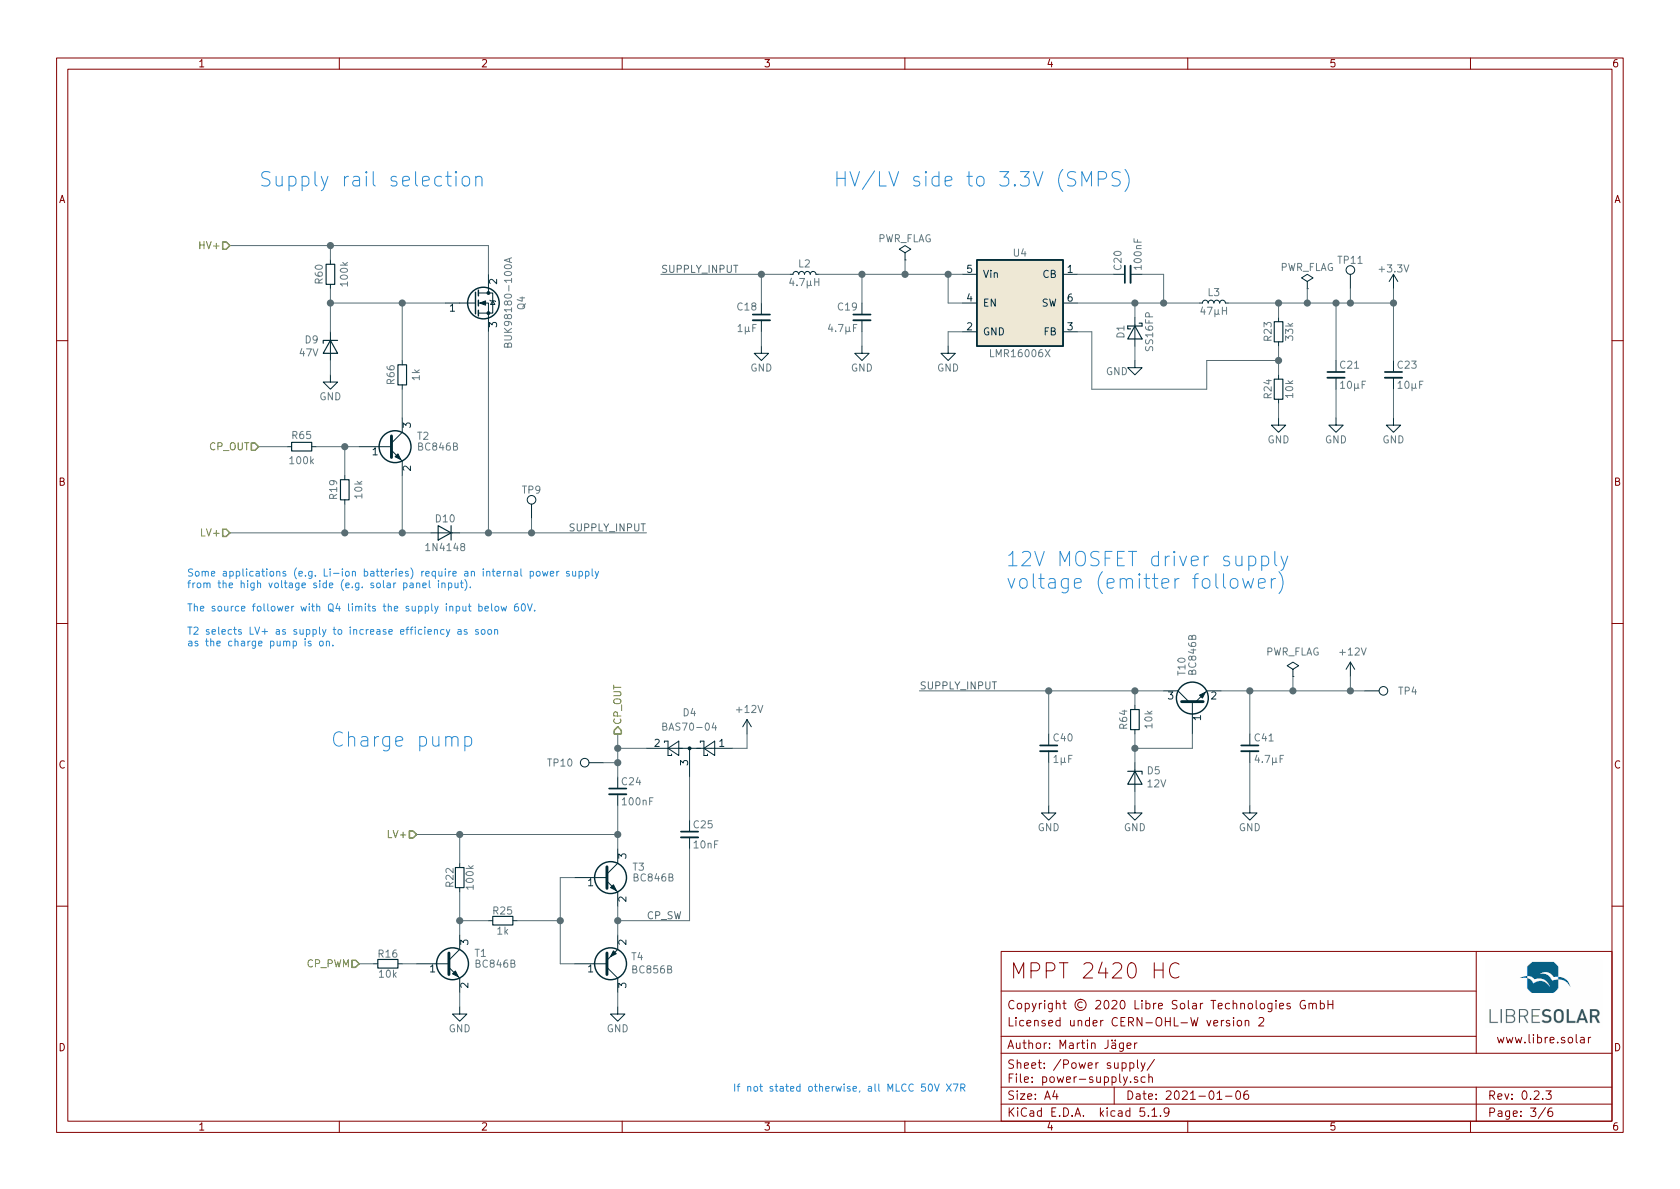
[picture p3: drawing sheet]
EESchema Schematic File Version 4
EELAYER 30 0
EELAYER END
$Descr A4 11693 8268
encoding utf-8
Sheet 3 6
Title "MPPT 2420 HC"
Date "2021-01-06"
Rev "0.2.3"
Comp "Copyright © 2020 Libre Solar Technologies GmbH"
Comment1 "Licensed under CERN-OHL-W version 2"
Comment2 "Author: Martin Jäger"
Comment3 ""
Comment4 ""
$EndDescr
$Comp
L power:GND #PWR064
U 1 1
P 9700 2900
F 0 "#PWR064" H 9700 2650 50  0001 C CNN
F 1 "GND" H 9700 2750 50  0000 C CNN
F 2 "" H 9700 2900 50  0000 C CNN
F 3 "" H 9700 2900 50  0000 C CNN
	1    9700 2900
	1    0    0    -1  
$EndComp
$Comp
L power:GND #PWR062
U 1 1
P 9300 2900
F 0 "#PWR062" H 9300 2650 50  0001 C CNN
F 1 "GND" H 9300 2750 50  0000 C CNN
F 2 "" H 9300 2900 50  0000 C CNN
F 3 "" H 9300 2900 50  0000 C CNN
	1    9300 2900
	1    0    0    -1  
$EndComp
$Comp
L power:GND #PWR061
U 1 1
P 8900 2900
F 0 "#PWR061" H 8900 2650 50  0001 C CNN
F 1 "GND" H 8900 2750 50  0000 C CNN
F 2 "" H 8900 2900 50  0000 C CNN
F 3 "" H 8900 2900 50  0000 C CNN
	1    8900 2900
	1    0    0    -1  
$EndComp
$Comp
L power:GND #PWR060
U 1 1
P 7900 2500
F 0 "#PWR060" H 7900 2250 50  0001 C CNN
F 1 "GND" H 7775 2425 50  0000 C CNN
F 2 "" H 7900 2500 50  0000 C CNN
F 3 "" H 7900 2500 50  0000 C CNN
	1    7900 2500
	1    0    0    -1  
$EndComp
$Comp
L power:GND #PWR059
U 1 1
P 6600 2400
F 0 "#PWR059" H 6600 2150 50  0001 C CNN
F 1 "GND" H 6600 2250 50  0000 C CNN
F 2 "" H 6600 2400 50  0000 C CNN
F 3 "" H 6600 2400 50  0000 C CNN
	1    6600 2400
	1    0    0    -1  
$EndComp
$Comp
L power:+3.3V #PWR063
U 1 1
P 9700 2000
F 0 "#PWR063" H 9700 1850 50  0001 C CNN
F 1 "+3.3V" H 9700 2140 50  0000 C CNN
F 2 "" H 9700 2000 50  0000 C CNN
F 3 "" H 9700 2000 50  0000 C CNN
	1    9700 2000
	1    0    0    -1  
$EndComp
$Comp
L Project:R R24
U 1 1
P 8900 2700
F 0 "R24" V 8825 2700 50  0000 C CNN
F 1 "10k" V 8975 2700 50  0000 C CNN
F 2 "LibreSolar:R_0603_1608" V 8725 2600 50  0001 C CNN
F 3 "" H 8900 2700 50  0000 C CNN
F 4 "any" H 3200 -300 50  0001 C CNN "Manufacturer"
F 5 "" H 3200 -300 50  0001 C CNN "PartNumber"
F 6 "1%" H 8900 2700 50  0001 C CNN "Remarks"
	1    8900 2700
	1    0    0    -1  
$EndComp
$Comp
L Project:C C23
U 1 1
P 9700 2600
F 0 "C23" H 9720 2670 50  0000 L CNN
F 1 "10µF" H 9720 2530 50  0000 L CNN
F 2 "LibreSolar:C_0805_2012" H 9700 2600 50  0001 C CNN
F 3 "" H 9700 2600 50  0000 C CNN
F 4 "Murata" H 3200 -250 50  0001 C CNN "Manufacturer"
F 5 "GRM21BR61E106KA73L" H 3200 -250 50  0001 C CNN "PartNumber"
F 6 "25V, X5R" H 9800 2450 50  0001 C CNN "Remarks"
	1    9700 2600
	1    0    0    -1  
$EndComp
$Comp
L Project:C C21
U 1 1
P 9300 2600
F 0 "C21" H 9320 2670 50  0000 L CNN
F 1 "10µF" H 9320 2530 50  0000 L CNN
F 2 "LibreSolar:C_0805_2012" H 9300 2600 50  0001 C CNN
F 3 "" H 9300 2600 50  0000 C CNN
F 4 "Murata" H 3200 -250 50  0001 C CNN "Manufacturer"
F 5 "GRM21BR61E106KA73L" H 3200 -250 50  0001 C CNN "PartNumber"
F 6 "25V, X5R" H 9400 2450 50  0001 C CNN "Remarks"
	1    9300 2600
	1    0    0    -1  
$EndComp
$Comp
L Project:R R23
U 1 1
P 8900 2300
F 0 "R23" V 8825 2300 50  0000 C CNN
F 1 "33k" V 8975 2300 50  0000 C CNN
F 2 "LibreSolar:R_0603_1608" V 8725 2200 50  0001 C CNN
F 3 "" H 8900 2300 50  0000 C CNN
F 4 "any" H 3200 -300 50  0001 C CNN "Manufacturer"
F 5 "" H 3200 -300 50  0001 C CNN "PartNumber"
F 6 "1%" H 8900 2300 50  0001 C CNN "Remarks"
	1    8900 2300
	1    0    0    -1  
$EndComp
$Comp
L Project:D_Schottky D1
U 1 1
P 7900 2300
F 0 "D1" H 7900 2400 50  0000 C CNN
F 1 "SS16FP" H 7900 2200 50  0000 C CNN
F 2 "Diode_SMD:D_PowerDI-123" V 7900 2300 50  0001 C CNN
F 3 "" V 7900 2300 50  0000 C CNN
F 4 "Diodes Inc." H 3200 -300 50  0001 C CNN "Manufacturer"
F 5 "SS16FP" H 3200 -300 50  0001 C CNN "PartNumber"
F 6 "" H 1800 -500 60  0001 C CNN "Alternative"
F 7 "Alternative: DFLS160-7" H 7900 2300 50  0001 C CNN "Remarks"
	1    7900 2300
	0    -1   1    0   
$EndComp
$Comp
L Project:C C20
U 1 1
P 7850 1900
F 0 "C20" H 7870 1970 50  0000 L CNN
F 1 "100nF" H 7870 1830 50  0000 L CNN
F 2 "LibreSolar:C_0603_1608" H 7850 1900 50  0001 C CNN
F 3 "" H 7850 1900 50  0000 C CNN
F 4 "any" H 3200 -300 50  0001 C CNN "Manufacturer"
F 5 "" H 3200 -300 50  0001 C CNN "PartNumber"
	1    7850 1900
	0    -1   -1   0   
$EndComp
$Comp
L Device:L_Small L3
U 1 1
P 8450 2100
F 0 "L3" V 8520 2100 50  0000 C CNN
F 1 "47µH" V 8390 2100 50  0000 C CNN
F 2 "LibreSolar:Bourns_SRN6045TA" V 8450 2100 50  0001 C CNN
F 3 "" V 8450 2100 50  0000 C CNN
F 4 "Tayo Yuden" H 8450 2100 60  0001 C CNN "Manufacturer"
F 5 "NR6045T470M" H 8450 2100 60  0001 C CNN "PartNumber"
F 6 "" H 8450 2100 60  0001 C CNN "Alternative"
F 7 "Alternative: Bourns SRR6045TA-470Y" H 8450 2100 50  0001 C CNN "Remarks"
	1    8450 2100
	0    -1   -1   0   
$EndComp
$Comp
L Project:LMR16006 U4
U 1 1
P 7100 2100
F 0 "U4" H 7100 2450 50  0000 C CNN
F 1 "LMR16006X" H 7100 1750 50  0000 C CNN
F 2 "LibreSolar:SOT-23-6" H 7100 1650 50  0001 C CNN
F 3 "" H 6700 2500 50  0000 C CNN
F 4 "Texas Instruments" H 3200 -250 50  0001 C CNN "Manufacturer"
F 5 "LMR16006XDDCR" H 3200 -250 50  0001 C CNN "PartNumber"
F 6 "" H 7100 2100 60  0001 C CNN "Alternative"
	1    7100 2100
	1    0    0    -1  
$EndComp
$Comp
L power:PWR_FLAG #FLG02
U 1 1
P 9100 2000
F 0 "#FLG02" H 9100 2075 50  0001 C CNN
F 1 "PWR_FLAG" H 9100 2150 50  0000 C CNN
F 2 "" H 9100 2000 50  0001 C CNN
F 3 "" H 9100 2000 50  0001 C CNN
	1    9100 2000
	1    0    0    -1  
$EndComp
$Comp
L power:PWR_FLAG #FLG01
U 1 1
P 6300 1800
F 0 "#FLG01" H 6300 1875 50  0001 C CNN
F 1 "PWR_FLAG" H 6300 1950 50  0000 C CNN
F 2 "" H 6300 1800 50  0001 C CNN
F 3 "" H 6300 1800 50  0001 C CNN
	1    6300 1800
	1    0    0    -1  
$EndComp
Wire Wire Line
	8550 2100 8900 2100
Wire Wire Line
	8900 2100 8900 2200
Wire Wire Line
	9300 2100 9300 2500
Wire Wire Line
	7900 2400 7900 2500
Wire Wire Line
	6600 2300 6600 2400
Wire Wire Line
	8900 2900 8900 2800
Wire Wire Line
	9300 2700 9300 2900
Wire Wire Line
	9700 2700 9700 2900
Wire Wire Line
	8900 2400 8900 2500
Wire Wire Line
	7500 2300 7600 2300
Wire Wire Line
	7600 2300 7600 2700
Wire Wire Line
	7500 1900 7750 1900
Wire Wire Line
	7500 2100 7900 2100
Wire Wire Line
	7900 2200 7900 2100
Wire Wire Line
	7950 1900 8100 1900
Wire Wire Line
	8100 1900 8100 2100
Wire Wire Line
	9700 2000 9700 2100
Wire Wire Line
	6600 2300 6700 2300
Wire Wire Line
	9100 2000 9100 2100
Wire Wire Line
	6300 1800 6300 1900
Connection ~ 8900 2100
Connection ~ 8900 2500
Connection ~ 7900 2100
Connection ~ 8100 2100
Connection ~ 9300 2100
Connection ~ 6300 1900
Text Notes 5800 1300 0    100  ~ 0
HV/LV side to 3.3V (SMPS)
Wire Wire Line
	7600 2700 8400 2700
Wire Wire Line
	8400 2700 8400 2500
Wire Wire Line
	8400 2500 8900 2500
Text Notes 5100 7600 0    50   ~ 0
If not stated otherwise, all MLCC 50V X7R
Wire Wire Line
	8900 2100 9100 2100
Wire Wire Line
	8900 2500 8900 2600
Wire Wire Line
	7900 2100 8100 2100
Wire Wire Line
	8100 2100 8350 2100
Wire Wire Line
	9700 2100 9700 2500
Wire Wire Line
	6300 1900 6600 1900
Wire Wire Line
	6600 2100 6700 2100
Wire Wire Line
	6600 2100 6600 1900
Connection ~ 6600 1900
$Comp
L Project:R R?
U 1 1
P 7900 5000
AR Path="/5DA0ED35/5DA192E6" Ref="R?"  Part="1" 
AR Path="/58C18D5C/5DA192E6" Ref="R64"  Part="1" 
F 0 "R64" V 7975 5000 50  0000 C CNN
F 1 "10k" V 7800 5000 50  0000 C CNN
F 2 "LibreSolar:R_0603_1608" H 7900 5000 50  0001 C CNN
F 3 "" H 7900 5000 50  0001 C CNN
F 4 "any" H 7900 5000 50  0001 C CNN "Manufacturer"
F 5 "1%" H 7900 5000 50  0001 C CNN "Remarks"
	1    7900 5000
	-1   0    0    1   
$EndComp
$Comp
L power:GND #PWR?
U 1 1
P 7900 5600
AR Path="/5DA0ED35/5DA192EC" Ref="#PWR?"  Part="1" 
AR Path="/58C18D5C/5DA192EC" Ref="#PWR090"  Part="1" 
F 0 "#PWR090" H 7900 5350 50  0001 C CNN
F 1 "GND" H 7900 5450 50  0000 C CNN
F 2 "" H 7900 5600 50  0000 C CNN
F 3 "" H 7900 5600 50  0000 C CNN
	1    7900 5600
	1    0    0    -1  
$EndComp
$Comp
L Project:C C?
U 1 1
P 8700 5200
AR Path="/5DA0ED35/5DA192F5" Ref="C?"  Part="1" 
AR Path="/58C18D5C/5DA192F5" Ref="C41"  Part="1" 
F 0 "C41" H 8725 5275 50  0000 L CNN
F 1 "4.7µF" H 8725 5125 50  0000 L CNN
F 2 "LibreSolar:C_0603_1608" H 8700 5000 50  0001 C CNN
F 3 "" H 8725 5275 50  0000 C CNN
F 4 "Wurth Electronics" H 700 2450 50  0001 C CNN "Manufacturer"
F 5 "885012107018" H 700 2450 50  0001 C CNN "PartNumber"
F 6 "25V, X5R" H 2900 -100 60  0001 C CNN "Remarks"
	1    8700 5200
	1    0    0    -1  
$EndComp
$Comp
L power:GND #PWR?
U 1 1
P 8700 5600
AR Path="/5DA0ED35/5DA192FB" Ref="#PWR?"  Part="1" 
AR Path="/58C18D5C/5DA192FB" Ref="#PWR091"  Part="1" 
F 0 "#PWR091" H 8700 5350 50  0001 C CNN
F 1 "GND" H 8700 5450 50  0000 C CNN
F 2 "" H 8700 5600 50  0000 C CNN
F 3 "" H 8700 5600 50  0000 C CNN
	1    8700 5600
	1    0    0    -1  
$EndComp
Wire Wire Line
	8700 5300 8700 5600
$Comp
L Connector:TestPoint TP?
U 1 1
P 9500 4800
AR Path="/5DA0ED35/5DA19303" Ref="TP?"  Part="1" 
AR Path="/58C18D5C/5DA19303" Ref="TP4"  Part="1" 
F 0 "TP4" V 9500 5100 50  0000 C CNN
F 1 "1.5mm" H 9653 4811 50  0001 L CNN
F 2 "TestPoint:TestPoint_Pad_D1.5mm" H 9700 4800 50  0001 C CNN
F 3 "~" H 9700 4800 50  0001 C CNN
F 4 "+info" H 6700 2200 50  0001 C CNN "Config"
	1    9500 4800
	0    1    1    0   
$EndComp
Text Notes 7000 4100 0    100  ~ 0
12V MOSFET driver supply\nvoltage (emitter follower)
$Comp
L Project:D_Zener D?
U 1 1
P 7900 5400
AR Path="/5DA0ED35/5DA1930D" Ref="D?"  Part="1" 
AR Path="/58C18D5C/5DA1930D" Ref="D5"  Part="1" 
F 0 "D5" V 7854 5479 50  0000 L CNN
F 1 "12V" V 7945 5479 50  0000 L CNN
F 2 "Diode_SMD:D_SOT-23_ANK" V 7991 5479 50  0001 L CNN
F 3 "" H 7900 5400 50  0000 C CNN
F 4 "ON Semiconductor" H 5300 -600 50  0001 C CNN "Manufacturer"
F 5 "SZBZX84C12LT3G" H 5300 -600 50  0001 C CNN "PartNumber"
F 6 "Alternative: Diodes Inc. BZX84C12-7-F" H 5300 -600 50  0001 C CNN "Remarks"
	1    7900 5400
	0    1    1    0   
$EndComp
$Comp
L Transistor_BJT:BC846 T?
U 1 1
P 8300 4900
AR Path="/58A68DC9/5DA19315" Ref="T?"  Part="1" 
AR Path="/58C18D5C/5DA19315" Ref="T10"  Part="1" 
AR Path="/5DA0ED35/5DA19315" Ref="T?"  Part="1" 
F 0 "T10" H 8500 4975 50  0000 L CNN
F 1 "BC846B" H 8500 4900 50  0000 L CNN
F 2 "LibreSolar:SOT-23" H 8500 4825 50  0001 L CIN
F 3 "" H 8300 4900 50  0001 L CNN
F 4 "ON Semiconductor" H 5550 -500 50  0001 C CNN "Manufacturer"
F 5 "BC846BLT1G" H 5550 -500 50  0001 C CNN "PartNumber"
	1    8300 4900
	0    -1   -1   0   
$EndComp
Wire Wire Line
	7900 5500 7900 5600
$Comp
L Project:C C?
U 1 1
P 7300 5200
AR Path="/5DA0ED35/5DA1931F" Ref="C?"  Part="1" 
AR Path="/58C18D5C/5DA1931F" Ref="C40"  Part="1" 
F 0 "C40" H 7325 5275 50  0000 L CNN
F 1 "1µF" H 7325 5125 50  0000 L CNN
F 2 "LibreSolar:C_0603_1608" H 7300 5000 50  0001 C CNN
F 3 "" H 7325 5275 50  0000 C CNN
F 4 "Yageo" H 5200 -600 50  0001 C CNN "Manufacturer"
F 5 "CC0805KKX7R9BB105" H 5200 -600 50  0001 C CNN "PartNumber"
F 6 "50V, X7R" H 5200 -600 50  0001 C CNN "Remarks"
	1    7300 5200
	1    0    0    -1  
$EndComp
Wire Wire Line
	8100 4800 7900 4800
Wire Wire Line
	7900 4800 7900 4900
Wire Wire Line
	8300 5100 8300 5200
Wire Wire Line
	8300 5200 7900 5200
Wire Wire Line
	7900 5200 7900 5100
Wire Wire Line
	7900 5200 7900 5300
Connection ~ 7900 5200
Wire Wire Line
	8500 4800 8700 4800
Wire Wire Line
	7900 4800 7300 4800
Wire Wire Line
	7300 4800 7300 5100
Connection ~ 7900 4800
$Comp
L power:GND #PWR?
U 1 1
P 7300 5600
AR Path="/5DA0ED35/5DA19330" Ref="#PWR?"  Part="1" 
AR Path="/58C18D5C/5DA19330" Ref="#PWR087"  Part="1" 
F 0 "#PWR087" H 7300 5350 50  0001 C CNN
F 1 "GND" H 7300 5450 50  0000 C CNN
F 2 "" H 7300 5600 50  0000 C CNN
F 3 "" H 7300 5600 50  0000 C CNN
	1    7300 5600
	1    0    0    -1  
$EndComp
Wire Wire Line
	7300 5300 7300 5600
Wire Wire Line
	8700 4800 8700 5100
Wire Wire Line
	9400 4700 9400 4800
Connection ~ 8700 4800
Wire Wire Line
	9500 4800 9400 4800
Connection ~ 9400 4800
$Comp
L power:+12V #PWR?
U 1 1
P 9400 4700
AR Path="/5DA0ED35/5DA1933F" Ref="#PWR?"  Part="1" 
AR Path="/58C18D5C/5DA1933F" Ref="#PWR092"  Part="1" 
F 0 "#PWR092" H 9400 4550 50  0001 C CNN
F 1 "+12V" H 9415 4873 50  0000 C CNN
F 2 "" H 9400 4700 50  0001 C CNN
F 3 "" H 9400 4700 50  0001 C CNN
	1    9400 4700
	1    0    0    -1  
$EndComp
Wire Wire Line
	8700 4800 9000 4800
Wire Wire Line
	7300 4800 6400 4800
Connection ~ 7300 4800
$Comp
L power:PWR_FLAG #FLG0101
U 1 1
P 9000 4700
F 0 "#FLG0101" H 9000 4775 50  0001 C CNN
F 1 "PWR_FLAG" H 9000 4873 50  0000 C CNN
F 2 "" H 9000 4700 50  0001 C CNN
F 3 "~" H 9000 4700 50  0001 C CNN
	1    9000 4700
	1    0    0    -1  
$EndComp
Wire Wire Line
	9000 4700 9000 4800
Connection ~ 9000 4800
Wire Wire Line
	9000 4800 9400 4800
$Comp
L Transistor_BJT:BC846 T?
U 1 1
P 2700 3100
AR Path="/58A68DC9/5E07D738" Ref="T?"  Part="1" 
AR Path="/58C18D5C/5E07D738" Ref="T2"  Part="1" 
AR Path="/5DA0ED35/5E07D738" Ref="T?"  Part="1" 
F 0 "T2" H 2900 3175 50  0000 L CNN
F 1 "BC846B" H 2900 3100 50  0000 L CNN
F 2 "LibreSolar:SOT-23" H 2900 3025 50  0001 L CIN
F 3 "" H 2700 3100 50  0001 L CNN
F 4 "ON Semiconductor" H -50 -2300 50  0001 C CNN "Manufacturer"
F 5 "BC846BLT1G" H -50 -2300 50  0001 C CNN "PartNumber"
F 6 "+hv_supply" H 2700 3100 50  0001 C CNN "Config"
	1    2700 3100
	1    0    0    -1  
$EndComp
$Comp
L Project:D_Zener D?
U 1 1
P 2300 2400
AR Path="/5DA0ED35/5E07EA4C" Ref="D?"  Part="1" 
AR Path="/58C18D5C/5E07EA4C" Ref="D9"  Part="1" 
F 0 "D9" V 2254 2479 50  0000 L CNN
F 1 "47V" V 2345 2479 50  0000 L CNN
F 2 "Diode_SMD:D_SOT-23_ANK" V 2391 2479 50  0001 L CNN
F 3 "" H 2300 2400 50  0000 C CNN
F 4 "ON Semiconductor" H -300 -3600 50  0001 C CNN "Manufacturer"
F 5 "SZBZX84C47LT1G" H -300 -3600 50  0001 C CNN "PartNumber"
F 6 "Alternative: Diodes Inc. BZX84C47-7-F" H -300 -3600 50  0001 C CNN "Remarks"
F 7 "+hv_supply" H 2300 2400 50  0001 C CNN "Config"
	1    2300 2400
	0    -1   1    0   
$EndComp
Text HLabel 1600 3700 0    50   Input ~ 0
LV+
$Comp
L Project:R R?
U 1 1
P 2800 2600
AR Path="/5DA0ED35/5E0849FF" Ref="R?"  Part="1" 
AR Path="/58C18D5C/5E0849FF" Ref="R66"  Part="1" 
F 0 "R66" V 2875 2600 50  0000 C CNN
F 1 "1k" V 2700 2600 50  0000 C CNN
F 2 "LibreSolar:R_0603_1608" H 2800 2600 50  0001 C CNN
F 3 "" H 2800 2600 50  0001 C CNN
F 4 "any" H 2800 2600 50  0001 C CNN "Manufacturer"
F 5 "1%" H 2800 2600 50  0001 C CNN "Remarks"
F 6 "+hv_supply" H 2800 2600 50  0001 C CNN "Config"
	1    2800 2600
	-1   0    0    1   
$EndComp
$Comp
L power:GND #PWR?
U 1 1
P 2300 2600
AR Path="/5DA0ED35/5E0852AC" Ref="#PWR?"  Part="1" 
AR Path="/58C18D5C/5E0852AC" Ref="#PWR018"  Part="1" 
F 0 "#PWR018" H 2300 2350 50  0001 C CNN
F 1 "GND" H 2300 2450 50  0000 C CNN
F 2 "" H 2300 2600 50  0000 C CNN
F 3 "" H 2300 2600 50  0000 C CNN
	1    2300 2600
	1    0    0    -1  
$EndComp
$Comp
L Project:R R?
U 1 1
P 2300 1900
AR Path="/5DA0ED35/5E0855A8" Ref="R?"  Part="1" 
AR Path="/58C18D5C/5E0855A8" Ref="R60"  Part="1" 
F 0 "R60" V 2375 1900 50  0000 C CNN
F 1 "100k" V 2200 1900 50  0000 C CNN
F 2 "LibreSolar:R_0603_1608" H 2300 1900 50  0001 C CNN
F 3 "" H 2300 1900 50  0001 C CNN
F 4 "any" H 2300 1900 50  0001 C CNN "Manufacturer"
F 5 "1%" H 2300 1900 50  0001 C CNN "Remarks"
F 6 "+hv_supply" H 2300 1900 50  0001 C CNN "Config"
	1    2300 1900
	-1   0    0    1   
$EndComp
Text HLabel 1600 1700 0    50   Input ~ 0
HV+
Wire Wire Line
	3200 3700 3400 3700
Wire Wire Line
	2300 2500 2300 2600
Text Notes 1300 4500 0    50   ~ 0
Some applications (e.g. Li-ion batteries) require an internal power supply\nfrom the high voltage side (e.g. solar panel input).\n\nThe source follower with Q4 limits the supply input below 60V.\n\nT2 selects LV+ as supply to increase efficiency as soon\nas the charge pump is on.
$Comp
L Project:D D?
U 1 1
P 3100 3700
AR Path="/58A68DC9/5DE0121F" Ref="D?"  Part="1" 
AR Path="/5DE0121F" Ref="D?"  Part="1" 
AR Path="/58C18D5C/5DE0121F" Ref="D10"  Part="1" 
F 0 "D10" H 3100 3800 50  0000 C CNN
F 1 "1N4148" H 3100 3600 50  0000 C CNN
F 2 "LibreSolar:D_SOD-123" V 3100 3700 50  0001 C CNN
F 3 "" V 3100 3700 50  0000 C CNN
F 4 "Diodes Inc." H -950 900 50  0001 C CNN "Manufacturer"
F 5 "1N4148W-7-F" H -950 900 50  0001 C CNN "PartNumber"
	1    3100 3700
	-1   0    0    -1  
$EndComp
Text Label 4500 3700 2    50   ~ 0
SUPPLY_INPUT
Wire Wire Line
	2300 2000 2300 2100
Connection ~ 2300 1700
Wire Wire Line
	2300 1800 2300 1700
Connection ~ 2300 2100
Wire Wire Line
	2300 2100 2300 2300
Wire Wire Line
	1600 1700 2300 1700
Wire Wire Line
	2300 2100 2800 2100
$Comp
L Project:R R?
U 1 1
P 3200 6100
AR Path="/58A68DC9/5F1B5C08" Ref="R?"  Part="1" 
AR Path="/5C45ED62/5F1B5C08" Ref="R?"  Part="1" 
AR Path="/5C5B9319/5F1B5C08" Ref="R?"  Part="1" 
AR Path="/5C5B93EE/5F1B5C08" Ref="R?"  Part="1" 
AR Path="/58C18D5C/5F1B5C08" Ref="R22"  Part="1" 
F 0 "R22" V 3130 6100 50  0000 C CNN
F 1 "100k" V 3270 6100 50  0000 C CNN
F 2 "LibreSolar:R_0603_1608" H 3200 6100 50  0001 C CNN
F 3 "" H 3200 6100 50  0000 C CNN
F 4 "any" H 750 450 50  0001 C CNN "Manufacturer"
F 5 "" H 750 450 50  0001 C CNN "PartNumber"
F 6 "1%" H 3200 6100 50  0001 C CNN "Remarks"
	1    3200 6100
	1    0    0    1   
$EndComp
$Comp
L Project:R R?
U 1 1
P 3500 6400
AR Path="/58A68DC9/5F1B5C11" Ref="R?"  Part="1" 
AR Path="/5C45ED62/5F1B5C11" Ref="R?"  Part="1" 
AR Path="/5C5B9319/5F1B5C11" Ref="R?"  Part="1" 
AR Path="/5C5B93EE/5F1B5C11" Ref="R?"  Part="1" 
AR Path="/58C18D5C/5F1B5C11" Ref="R25"  Part="1" 
F 0 "R25" V 3430 6400 50  0000 C CNN
F 1 "1k" V 3570 6400 50  0000 C CNN
F 2 "LibreSolar:R_0603_1608" H 3500 6400 50  0001 C CNN
F 3 "" H 3500 6400 50  0000 C CNN
F 4 "any" H 1475 1000 50  0001 C CNN "Manufacturer"
F 5 "" H 1475 1000 50  0001 C CNN "PartNumber"
F 6 "1%" H 3500 6400 50  0001 C CNN "Remarks"
	1    3500 6400
	0    -1   1    0   
$EndComp
$Comp
L Project:R R?
U 1 1
P 2700 6700
AR Path="/58A68DC9/5F1B5C1A" Ref="R?"  Part="1" 
AR Path="/5C45ED62/5F1B5C1A" Ref="R?"  Part="1" 
AR Path="/5C5B9319/5F1B5C1A" Ref="R?"  Part="1" 
AR Path="/5C5B93EE/5F1B5C1A" Ref="R?"  Part="1" 
AR Path="/58C18D5C/5F1B5C1A" Ref="R16"  Part="1" 
F 0 "R16" V 2630 6700 50  0000 C CNN
F 1 "10k" V 2770 6700 50  0000 C CNN
F 2 "LibreSolar:R_0603_1608" H 2700 6700 50  0001 C CNN
F 3 "" H 2700 6700 50  0000 C CNN
F 4 "any" H 250 1050 50  0001 C CNN "Manufacturer"
F 5 "" H 250 1050 50  0001 C CNN "PartNumber"
F 6 "1%" H 2700 6700 50  0001 C CNN "Remarks"
	1    2700 6700
	0    1    1    0   
$EndComp
$Comp
L Transistor_BJT:BC856 T?
U 1 1
P 4200 6700
AR Path="/5C5B93EE/5F1B5C22" Ref="T?"  Part="1" 
AR Path="/58C18D5C/5F1B5C22" Ref="T4"  Part="1" 
F 0 "T4" H 4391 6654 50  0000 L CNN
F 1 "BC856B" H 4391 6745 50  0000 L CNN
F 2 "LibreSolar:SOT-23" H 4400 6625 50  0001 L CIN
F 3 "https://www.fairchildsemi.com/datasheets/2N/2N3906.pdf" H 4200 6700 50  0001 L CNN
F 4 "ON Semiconductor" H 4200 6700 50  0001 C CNN "Manufacturer"
F 5 "BC856BLT1G" H 4200 6700 50  0001 C CNN "PartNumber"
	1    4200 6700
	1    0    0    1   
$EndComp
$Comp
L Transistor_BJT:BC846 T?
U 1 1
P 3100 6700
AR Path="/58A68DC9/5F1B5C2A" Ref="T?"  Part="1" 
AR Path="/5C45ED62/5F1B5C2A" Ref="T?"  Part="1" 
AR Path="/5C5B9319/5F1B5C2A" Ref="T?"  Part="1" 
AR Path="/5C5B93EE/5F1B5C2A" Ref="T?"  Part="1" 
AR Path="/58C18D5C/5F1B5C2A" Ref="T1"  Part="1" 
F 0 "T1" H 3300 6775 50  0000 L CNN
F 1 "BC846B" H 3300 6700 50  0000 L CNN
F 2 "LibreSolar:SOT-23" H 3300 6625 50  0001 L CIN
F 3 "" H 3100 6700 50  0001 L CNN
F 4 "ON Semiconductor" H 350 1300 50  0001 C CNN "Manufacturer"
F 5 "BC846BLT1G" H 350 1300 50  0001 C CNN "PartNumber"
	1    3100 6700
	1    0    0    -1  
$EndComp
$Comp
L Project:C C?
U 1 1
P 4800 5800
AR Path="/58A68DC9/5F1B5C31" Ref="C?"  Part="1" 
AR Path="/5C45ED62/5F1B5C31" Ref="C?"  Part="1" 
AR Path="/5C5B9319/5F1B5C31" Ref="C?"  Part="1" 
AR Path="/5C5B93EE/5F1B5C31" Ref="C?"  Part="1" 
AR Path="/58C18D5C/5F1B5C31" Ref="C25"  Part="1" 
F 0 "C25" H 4820 5870 50  0000 L CNN
F 1 "10nF" H 4820 5730 50  0000 L CNN
F 2 "LibreSolar:C_0603_1608" H 4800 5800 50  0001 C CNN
F 3 "" H 4800 5800 50  0000 C CNN
F 4 "any" H 4800 5800 50  0001 C CNN "Manufacturer"
	1    4800 5800
	1    0    0    -1  
$EndComp
$Comp
L Project:C C?
U 1 1
P 4300 5500
AR Path="/58A68DC9/5F1B5C38" Ref="C?"  Part="1" 
AR Path="/5C45ED62/5F1B5C38" Ref="C?"  Part="1" 
AR Path="/5C5B9319/5F1B5C38" Ref="C?"  Part="1" 
AR Path="/5C5B93EE/5F1B5C38" Ref="C?"  Part="1" 
AR Path="/58C18D5C/5F1B5C38" Ref="C24"  Part="1" 
F 0 "C24" H 4320 5570 50  0000 L CNN
F 1 "100nF" H 4320 5430 50  0000 L CNN
F 2 "LibreSolar:C_0603_1608" H 4300 5500 50  0001 C CNN
F 3 "" H 4300 5500 50  0000 C CNN
F 4 "any" H 2200 3750 50  0001 C CNN "Manufacturer"
	1    4300 5500
	1    0    0    -1  
$EndComp
$Comp
L Diode:BAS40-04 D?
U 1 1
P 4800 5300
AR Path="/5C5B93EE/5F1B5C40" Ref="D?"  Part="1" 
AR Path="/58C18D5C/5F1B5C40" Ref="D4"  Part="1" 
F 0 "D4" H 4800 5650 50  0000 C CNN
F 1 "BAS70-04" H 4800 5550 50  0000 C CNN
F 2 "Package_TO_SOT_SMD:SOT-23" H 4875 5425 50  0001 L CNN
F 3 "https://www.diodes.com/assets/Datasheets/ds11007.pdf" H 4680 5300 50  0001 C CNN
F 4 "BAS70-04LT1G" H 4800 5300 50  0001 C CNN "PartNumber"
F 5 "ON Semiconductor" H 4800 5300 50  0001 C CNN "Manufacturer"
	1    4800 5300
	-1   0    0    -1  
$EndComp
$Comp
L power:GND #PWR?
U 1 1
P 3200 7000
AR Path="/58A68DC9/5F1B5C46" Ref="#PWR?"  Part="1" 
AR Path="/5C45ED62/5F1B5C46" Ref="#PWR?"  Part="1" 
AR Path="/5C5B9319/5F1B5C46" Ref="#PWR?"  Part="1" 
AR Path="/5C5B93EE/5F1B5C46" Ref="#PWR?"  Part="1" 
AR Path="/58C18D5C/5F1B5C46" Ref="#PWR02"  Part="1" 
F 0 "#PWR02" H 3200 6750 50  0001 C CNN
F 1 "GND" H 3200 6850 50  0000 C CNN
F 2 "" H 3200 7000 50  0000 C CNN
F 3 "" H 3200 7000 50  0000 C CNN
	1    3200 7000
	-1   0    0    -1  
$EndComp
$Comp
L power:GND #PWR?
U 1 1
P 4300 7000
AR Path="/58A68DC9/5F1B5C4C" Ref="#PWR?"  Part="1" 
AR Path="/5C45ED62/5F1B5C4C" Ref="#PWR?"  Part="1" 
AR Path="/5C5B9319/5F1B5C4C" Ref="#PWR?"  Part="1" 
AR Path="/5C5B93EE/5F1B5C4C" Ref="#PWR?"  Part="1" 
AR Path="/58C18D5C/5F1B5C4C" Ref="#PWR06"  Part="1" 
F 0 "#PWR06" H 4300 6750 50  0001 C CNN
F 1 "GND" H 4300 6850 50  0000 C CNN
F 2 "" H 4300 7000 50  0000 C CNN
F 3 "" H 4300 7000 50  0000 C CNN
	1    4300 7000
	-1   0    0    -1  
$EndComp
Wire Wire Line
	4300 6300 4300 6400
Wire Wire Line
	4300 6400 4800 6400
Connection ~ 4300 6400
Wire Wire Line
	4300 6400 4300 6500
Wire Wire Line
	4500 5200 4300 5200
Wire Wire Line
	4300 5200 4300 5300
Wire Wire Line
	4300 5600 4300 5800
Wire Wire Line
	4000 6100 3900 6100
Wire Wire Line
	3900 6100 3900 6400
Wire Wire Line
	3900 6700 4000 6700
Wire Wire Line
	3900 6400 3600 6400
Connection ~ 3900 6400
Wire Wire Line
	3900 6400 3900 6700
Wire Wire Line
	3400 6400 3200 6400
Wire Wire Line
	3200 6400 3200 6500
Wire Wire Line
	3200 6200 3200 6400
Connection ~ 3200 6400
Wire Wire Line
	4300 5800 3200 5800
Wire Wire Line
	3200 5800 3200 6000
Connection ~ 4300 5800
Wire Wire Line
	4300 5800 4300 5900
Wire Wire Line
	2900 5800 3200 5800
Connection ~ 3200 5800
Wire Wire Line
	2800 6700 2900 6700
Wire Wire Line
	3200 6900 3200 7000
Wire Wire Line
	4300 6900 4300 7000
Text Notes 2300 5200 0    100  ~ 0
Charge pump
Wire Wire Line
	2500 6700 2600 6700
Text HLabel 2500 6700 0    50   Input ~ 0
CP_PWM
Text Label 4500 6400 0    50   ~ 0
CP_SW
$Comp
L Transistor_BJT:BC846 T?
U 1 1
P 4200 6100
AR Path="/58A68DC9/5F1B5C7F" Ref="T?"  Part="1" 
AR Path="/5C45ED62/5F1B5C7F" Ref="T?"  Part="1" 
AR Path="/5C5B9319/5F1B5C7F" Ref="T?"  Part="1" 
AR Path="/5C5B93EE/5F1B5C7F" Ref="T?"  Part="1" 
AR Path="/58C18D5C/5F1B5C7F" Ref="T3"  Part="1" 
F 0 "T3" H 4400 6175 50  0000 L CNN
F 1 "BC846B" H 4400 6100 50  0000 L CNN
F 2 "LibreSolar:SOT-23" H 4400 6025 50  0001 L CIN
F 3 "" H 4200 6100 50  0001 L CNN
F 4 "ON Semiconductor" H 1450 700 50  0001 C CNN "Manufacturer"
F 5 "BC846BLT1G" H 1450 700 50  0001 C CNN "PartNumber"
	1    4200 6100
	1    0    0    -1  
$EndComp
Text HLabel 4300 5100 1    50   Output ~ 0
CP_OUT
Text HLabel 2900 5800 0    50   Input ~ 0
LV+
Text HLabel 1800 3100 0    50   Input ~ 0
CP_OUT
Wire Wire Line
	4300 5200 4300 5100
Connection ~ 4300 5200
Wire Wire Line
	4800 5700 4800 5400
Wire Wire Line
	4800 5900 4800 6400
Text Label 6400 4800 0    50   ~ 0
SUPPLY_INPUT
Wire Wire Line
	2800 2100 2800 2500
Wire Wire Line
	2800 2700 2800 2900
$Comp
L Device:Q_NMOS_GDS Q4
U 1 1
P 3300 2100
F 0 "Q4" V 3628 2100 50  0000 C CNN
F 1 "BUK98180-100A" V 3537 2100 50  0000 C CNN
F 2 "Package_TO_SOT_SMD:SOT-223-3_TabPin2" H 3500 2200 50  0001 C CNN
F 3 "" H 3300 2100 50  0000 C CNN
F 4 "Nexperia" H 3300 2100 50  0001 C CNN "Manufacturer"
F 5 "BUK98180-100A/CUX" H 3300 2100 50  0001 C CNN "PartNumber"
F 6 "Alternative: Fairchild FQT7N10LTF" H 3300 2100 50  0001 C CNN "Remarks"
F 7 "+hv_supply" H 3300 2100 50  0001 C CNN "Config"
	1    3300 2100
	1    0    0    -1  
$EndComp
Wire Wire Line
	3400 1700 3400 1900
Wire Wire Line
	2300 1700 3400 1700
Wire Wire Line
	3100 2100 2800 2100
Connection ~ 2800 2100
Wire Wire Line
	3400 2300 3400 3700
Connection ~ 3400 3700
Wire Wire Line
	3400 3700 3700 3700
Text Notes 1800 1300 0    100  ~ 0
Supply rail selection
$Comp
L Connector:TestPoint TP?
U 1 1
P 4200 5300
AR Path="/5DA0ED35/5F4050F3" Ref="TP?"  Part="1" 
AR Path="/58C18D5C/5F4050F3" Ref="TP10"  Part="1" 
F 0 "TP10" V 4200 5600 50  0000 C CNN
F 1 "1.5mm" H 4353 5311 50  0001 L CNN
F 2 "TestPoint:TestPoint_Pad_D1.5mm" H 4400 5300 50  0001 C CNN
F 3 "~" H 4400 5300 50  0001 C CNN
F 4 "+info" H 1400 2700 50  0001 C CNN "Config"
	1    4200 5300
	0    -1   1    0   
$EndComp
Wire Wire Line
	4200 5300 4300 5300
Connection ~ 4300 5300
Wire Wire Line
	4300 5300 4300 5400
Connection ~ 9100 2100
Wire Wire Line
	9100 2100 9300 2100
Wire Wire Line
	9300 2100 9400 2100
Connection ~ 9700 2100
$Comp
L Connector:TestPoint TP?
U 1 1
P 9400 2000
AR Path="/5DA0ED35/5F414300" Ref="TP?"  Part="1" 
AR Path="/58C18D5C/5F414300" Ref="TP11"  Part="1" 
F 0 "TP11" H 9400 2200 50  0000 C CNN
F 1 "1.5mm" H 9553 2011 50  0001 L CNN
F 2 "TestPoint:TestPoint_Pad_D1.5mm" H 9600 2000 50  0001 C CNN
F 3 "~" H 9600 2000 50  0001 C CNN
F 4 "+info" H 6600 -600 50  0001 C CNN "Config"
	1    9400 2000
	1    0    0    -1  
$EndComp
$Comp
L Connector:TestPoint TP?
U 1 1
P 3700 3600
AR Path="/5DA0ED35/5F4252C8" Ref="TP?"  Part="1" 
AR Path="/58C18D5C/5F4252C8" Ref="TP9"  Part="1" 
F 0 "TP9" H 3700 3800 50  0000 C CNN
F 1 "1.5mm" H 3853 3611 50  0001 L CNN
F 2 "TestPoint:TestPoint_Pad_D1.5mm" H 3900 3600 50  0001 C CNN
F 3 "~" H 3900 3600 50  0001 C CNN
F 4 "+info" H 900 1000 50  0001 C CNN "Config"
	1    3700 3600
	1    0    0    -1  
$EndComp
Wire Wire Line
	3700 3600 3700 3700
Connection ~ 3700 3700
Wire Wire Line
	3700 3700 4500 3700
Wire Wire Line
	9400 2100 9400 2000
Connection ~ 9400 2100
Wire Wire Line
	9400 2100 9700 2100
Wire Wire Line
	2800 3300 2800 3700
Connection ~ 2800 3700
Wire Wire Line
	2800 3700 3000 3700
Wire Wire Line
	6600 1900 6700 1900
Wire Wire Line
	2400 3700 2800 3700
Connection ~ 2400 3700
Wire Wire Line
	2400 3500 2400 3700
Wire Wire Line
	1600 3700 2400 3700
Wire Wire Line
	2400 3100 2200 3100
Connection ~ 2400 3100
Wire Wire Line
	2400 3100 2400 3300
$Comp
L Project:R R?
U 1 1
P 2400 3400
AR Path="/5DA0ED35/5F2A3CA6" Ref="R?"  Part="1" 
AR Path="/58C18D5C/5F2A3CA6" Ref="R19"  Part="1" 
F 0 "R19" V 2475 3400 50  0000 C CNN
F 1 "10k" V 2300 3400 50  0000 C CNN
F 2 "LibreSolar:R_0603_1608" H 2400 3400 50  0001 C CNN
F 3 "" H 2400 3400 50  0001 C CNN
F 4 "any" H 2400 3400 50  0001 C CNN "Manufacturer"
F 5 "1%" H 2400 3400 50  0001 C CNN "Remarks"
F 6 "+hv_supply" H 2400 3400 50  0001 C CNN "Config"
	1    2400 3400
	-1   0    0    1   
$EndComp
Wire Wire Line
	2000 3100 1800 3100
Wire Wire Line
	2500 3100 2400 3100
$Comp
L Project:R R?
U 1 1
P 2100 3100
AR Path="/5DA0ED35/5E0B3D6C" Ref="R?"  Part="1" 
AR Path="/58C18D5C/5E0B3D6C" Ref="R65"  Part="1" 
F 0 "R65" V 2175 3100 50  0000 C CNN
F 1 "100k" V 2000 3100 50  0000 C CNN
F 2 "LibreSolar:R_0603_1608" H 2100 3100 50  0001 C CNN
F 3 "" H 2100 3100 50  0001 C CNN
F 4 "any" H 2100 3100 50  0001 C CNN "Manufacturer"
F 5 "1%" H 2100 3100 50  0001 C CNN "Remarks"
F 6 "+hv_supply" H 2100 3100 50  0001 C CNN "Config"
	1    2100 3100
	0    1    -1   0   
$EndComp
$Comp
L power:GND #PWR058
U 1 1
P 6000 2400
F 0 "#PWR058" H 6000 2150 50  0001 C CNN
F 1 "GND" H 6000 2250 50  0000 C CNN
F 2 "" H 6000 2400 50  0000 C CNN
F 3 "" H 6000 2400 50  0000 C CNN
	1    6000 2400
	1    0    0    -1  
$EndComp
$Comp
L power:GND #PWR057
U 1 1
P 5300 2400
F 0 "#PWR057" H 5300 2150 50  0001 C CNN
F 1 "GND" H 5300 2250 50  0000 C CNN
F 2 "" H 5300 2400 50  0000 C CNN
F 3 "" H 5300 2400 50  0000 C CNN
	1    5300 2400
	1    0    0    -1  
$EndComp
$Comp
L Project:C C18
U 1 1
P 5300 2200
F 0 "C18" H 5325 2275 50  0000 L CNN
F 1 "1µF" H 5325 2125 50  0000 L CNN
F 2 "LibreSolar:C_0805_2012" H 5300 2000 50  0001 C CNN
F 3 "" H 5325 2275 50  0000 C CNN
F 4 "any" H 2900 -550 50  0001 C CNN "Manufacturer"
F 5 "" H 2900 -550 50  0001 C CNN "PartNumber"
F 6 "100V, X7S" H 1800 -500 60  0001 C CNN "Remarks"
	1    5300 2200
	-1   0    0    -1  
$EndComp
$Comp
L Project:C C19
U 1 1
P 6000 2200
F 0 "C19" H 6025 2275 50  0000 L CNN
F 1 "4.7µF" H 6025 2125 50  0000 L CNN
F 2 "LibreSolar:C_1210_3225" H 6000 2000 50  0001 C CNN
F 3 "" H 6025 2275 50  0000 C CNN
F 4 "Murata" H 3000 -550 50  0001 C CNN "Manufacturer"
F 5 "GRJ32DC72A475KE11L" H 3000 -550 50  0001 C CNN "PartNumber"
F 6 "100V, X7S" H 1900 -500 60  0001 C CNN "Remarks"
	1    6000 2200
	-1   0    0    -1  
$EndComp
$Comp
L Device:L_Small L2
U 1 1
P 5600 1900
F 0 "L2" V 5670 1900 50  0000 C CNN
F 1 "4.7µH" V 5540 1900 50  0000 C CNN
F 2 "Inductor_SMD:L_0805_2012Metric" V 5600 1900 50  0001 C CNN
F 3 "" V 5600 1900 50  0000 C CNN
F 4 "Murata" H 2900 -300 50  0001 C CNN "Manufacturer"
F 5 "LQM21PN4R7NGRD" H 2900 -300 50  0001 C CNN "PartNumber"
	1    5600 1900
	0    -1   -1   0   
$EndComp
Wire Wire Line
	5300 1900 5300 2100
Wire Wire Line
	5300 2400 5300 2300
Wire Wire Line
	6000 2400 6000 2300
Wire Wire Line
	5700 1900 6000 1900
Wire Wire Line
	6000 2100 6000 1900
Connection ~ 6000 1900
Wire Wire Line
	5300 1900 5500 1900
Wire Wire Line
	6000 1900 6300 1900
Text Label 4600 1900 0    50   ~ 0
SUPPLY_INPUT
Wire Wire Line
	5300 1900 4600 1900
Connection ~ 5300 1900
Wire Wire Line
	5200 5200 5100 5200
Wire Wire Line
	5200 5100 5200 5200
$Comp
L power:+12V #PWR?
U 1 1
P 5200 5100
AR Path="/5C5B93EE/5F1B5C6E" Ref="#PWR?"  Part="1" 
AR Path="/58C18D5C/5F1B5C6E" Ref="#PWR07"  Part="1" 
F 0 "#PWR07" H 5200 4950 50  0001 C CNN
F 1 "+12V" H 5215 5273 50  0000 C CNN
F 2 "" H 5200 5100 50  0001 C CNN
F 3 "" H 5200 5100 50  0001 C CNN
	1    5200 5100
	1    0    0    -1  
$EndComp
$EndSCHEMATC
